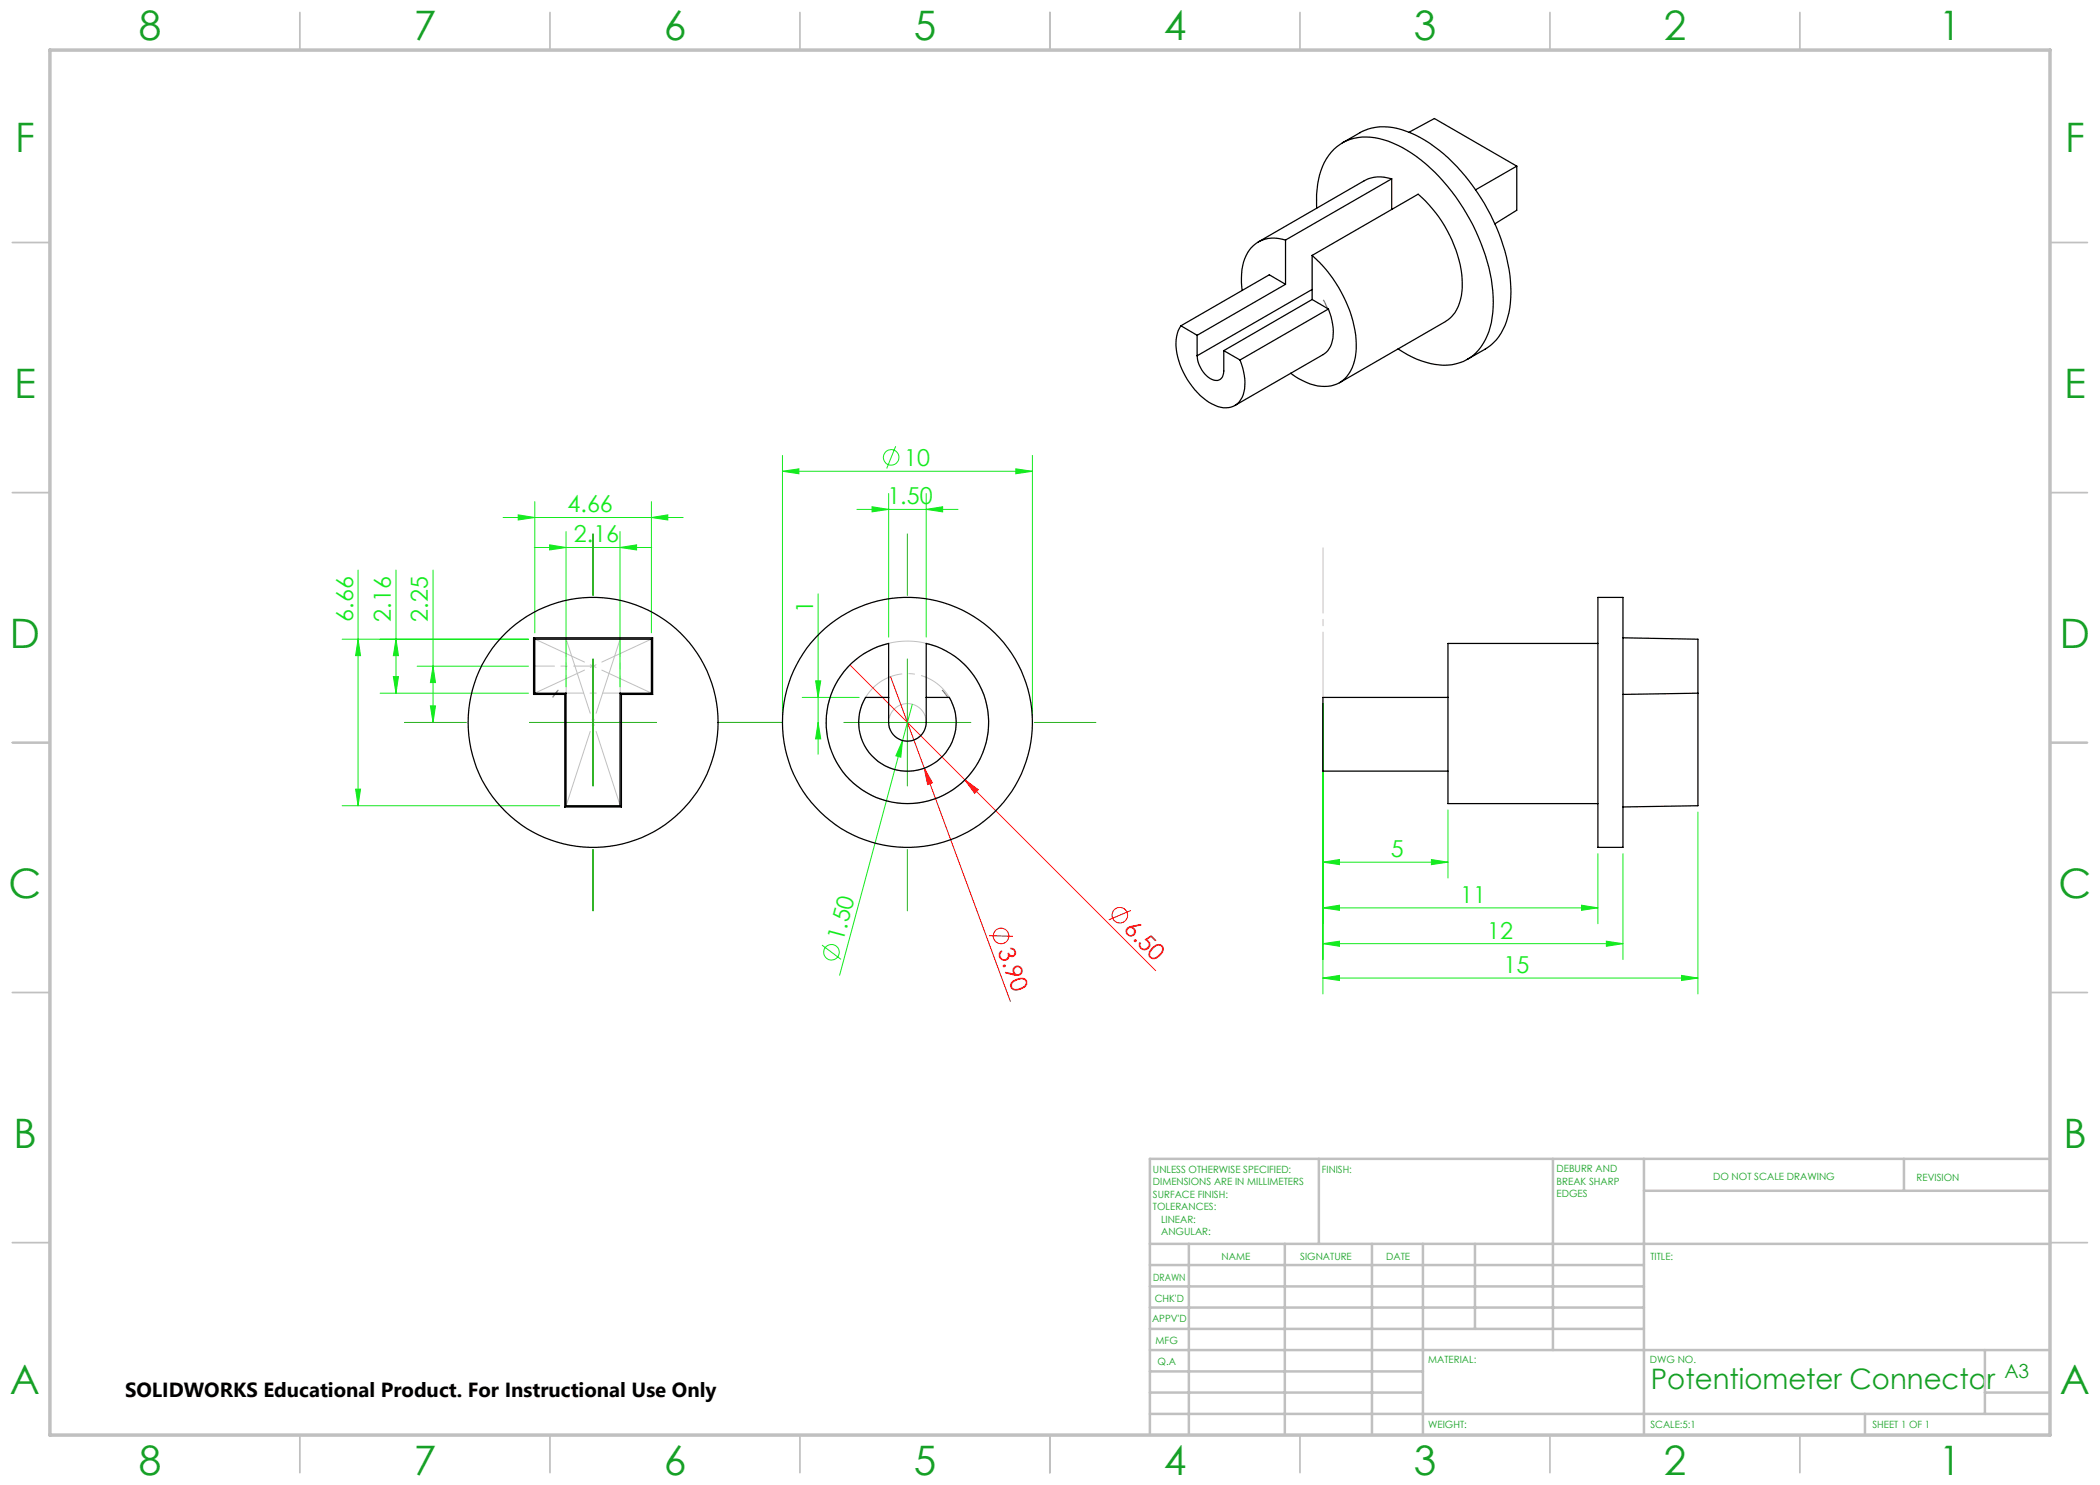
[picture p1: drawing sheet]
<svg xmlns="http://www.w3.org/2000/svg" width="420mm" height="297mm" viewBox="0 0 420 297" stroke-linecap="round" stroke-linejoin="round" font-family="sans-serif">
<g fill="none" stroke="#14eb1f" stroke-width=".2">
<path d="M156.5 94.3l3.3-.5v1zM156.5 91.1v52.1M156.5 94.3h50M177.7 98.7v28.7M179.1 89.2l-1.8 4.5M185.2 98.7v28.7M203.2 93.8l3.3 .5-3.3 .5zM206.5 91.1v52.1M71.6 114v47.1M79.2 114v24.6M86.6 114v30.5M100.6 103.5h36"/>
<path d="M103.6 103l3.4 .5-3.4 .5zM106.9 109.5h23.5M107 100.3v26.3M109.9 109l3.3 .5-3.3 .5zM113.2 106.3v31.1M124 109.5l3.3-.5v1zM124 106.3v31.1M130.3 103.5l3.3-.5v1zM130.3 100.3v26.3M163.6 118.8v32M171.4 101.9h20.2M174.4 101.3l3.3 .6-3.3 .5z"/>
<path d="M185.2 101.9l3.3-.6v1.1zM68.4 127.8h37.3M71.6 127.8l.5 3.3h-1zM76 138.6h29.7M78.7 135.3h1l-.5 3.3zM79.2 127.8l.5 3.3h-1zM83.4 133.2h22.3M86.6 133.2l.5 3.3h-1zM160.4 139.5h11.4M163.1 136.2h1l-.5 3.3zM71.1 157.8h1l-.5 3.3zM86.1 141.2h1l-.5 3.3z"/>
<path d="M163.6 144.5l.5 3.3h-1zM180.5 148.1l-.3 3.3-1-.2zM180.5 148.1l-12.6 46.9M182.5 140.9l-2 7.2M264.6 140.8v58M68.4 161.1h43.5M264.6 172.4l3.3-.5v1zM264.6 172.4h25M286.3 171.9l3.3 .5-3.3 .5zM289.6 162v13.6M319.6 170.7v14M324.6 170.7v21.2"/>
<path d="M339.6 162.4v36.4M164.4 189l3.8 2.9M264.6 181.6l3.3-.6v1.1zM264.6 188.7l3.3-.5v1.1zM264.6 195.6l3.3-.5v1zM264.6 181.6h55M264.6 188.7h60M264.6 195.6h75M316.3 181l3.3 .6-3.3 .5zM321.3 188.2l3.3 .5-3.3 .6zM336.3 195.1l3.3 .5-3.3 .5z"/>
<circle cx="178.2" cy="91.5" r="1.56"/>
<circle cx="166.3" cy="190.5" r="1.56"/>
</g>
<g fill="none" stroke="#f00" stroke-width=".2">
<path d="M170 133l23 23M178.1 135.4l6.8 18.2M184.9 153.6l1.6 3-1 .3zM184.9 153.6l17.2 46.7M193 156l2.7 1.9-.8 .8zM193 156l38.1 38.1M197.8 187.1l4.8 .2M226.2 182.1l-4.4 1.9"/>
<circle cx="200.2" cy="187.2" r="1.55"/>
<circle cx="224" cy="183.1" r="1.56"/>
</g>
<path d="M190.8 141.6a9.8 9.8 0 0 0-16.2-4 9.8 9.8 0 0 0 4.1 16.2 9.8 9.8 0 0 0 12.3-11.3l-.2-.9" fill="none" stroke="#c0c0c0" stroke-width=".2" stroke-dasharray="15.2 1.3 1.3 1.3" stroke-dashoffset="5.6" stroke-linecap="butt"/>
<path d="M185.1 143.4a3.8 3.8 0 0 0-6.3-1.6 3.8 3.8 0 0 0 1.7 6.3 3.8 3.8 0 0 0 4.7-4.5l-.1-.2" fill="none" stroke="#c0c0c0" stroke-width=".2" stroke-dasharray="15.2 1.3 1.3 1.3" stroke-dashoffset="5.4" stroke-linecap="butt"/>
<path d="M197 139.7a16.2 16.2 0 0 0-27.1-6.6 16.2 16.2 0 0 0 7.2 27 16.2 16.2 0 0 0 20.2-19.3l-.3-1.1" fill="none" stroke="#c0c0c0" stroke-width=".2" stroke-dasharray="15.2 1.3 1.3 1.3" stroke-dashoffset="4.2" stroke-linecap="butt"/>
<path d="M264.7 60l.8 1.7M111.7 138l-1.2 1.5M188.4 138l1.1 1.5" fill="none" stroke="#808080" stroke-width=".25"/>
<path d="M107 127.8l23.3 10.8M130.3 127.8l-23.3 10.8" fill="none" stroke="#c0c0c0" stroke-width=".2" stroke-dasharray="15.2 1.3 1.3 1.3" stroke-dashoffset="4.3"/>
<path d="M113.2 161.1l10.8-33.3M124 161.1l-10.8-33.3" fill="none" stroke="#c0c0c0" stroke-width=".2" stroke-dasharray="15.2 1.3 1.3 1.3" stroke-dashoffset="-.4"/>
<path d="M113.2 138.6v-10.8M113.2 138.6h10.8M124 138.6v-10.8" fill="none" stroke="#c0c0c0" stroke-width=".2" stroke-dasharray="15.2 1.3 1.3 1.3" stroke-dashoffset="11.7"/>
<path d="M118.6 133.2h-11.6" fill="none" stroke="#c0c0c0" stroke-width=".2" stroke-dasharray="15.2 1.3 1.3 1.3" stroke-dashoffset="11.3"/>
<path d="M264.6 139.5v-29.9" fill="none" stroke="#c0c0c0" stroke-width=".2" stroke-dasharray="15.2 1.3 1.3 1.3" stroke-dashoffset="2.2"/>
<g fill="none" stroke="#c0c0c0" stroke-width=".35">
<path d="M60 2.5v7.5M110 2.5v7.5M160 2.5v7.5M210 2.5v7.5M260 2.5v7.5M310 2.5v7.5M360 2.5v7.5M2.5 48.5h7.5M410 48.5h7.5M2.5 98.5h7.5M410 98.5h7.5M2.5 148.5h7.5"/>
<path d="M410 148.5h7.5M2.5 198.5h7.5M410 198.5h7.5M2.5 248.5h7.5M410 248.5h7.5M60 287v7.5M110 287v7.5M160 287v7.5M210 287v7.5M260 287v7.5M310 287v7.5M360 287v7.5"/>
</g>
<g fill="none" stroke="#c0c0c0" stroke-width=".5">
<path d="M263.8 231.8v17M310.6 231.8v38.2M328.8 231.8v55.2M328.8 238.2h81.2M380.8 231.8v6.4M410 231.8h-180v55.2M230 248.8h180M230 257.3h98.8M230 253h98.8M237.8 248.8v38.2M257 248.8v38.2M274.4 248.8v38.2"/>
<path d="M284.6 248.8v38.2M295 248.8v17M230 265.8h98.8M230 261.5h98.8M230 278.5h54.6M230 274.3h54.6M230 270h180M397 278.5h13M397 270v12.8M230 282.8h180M373 282.8v4.2"/>
</g>
<path d="M10 10h400v277h-400z" fill="none" stroke="#c0c0c0" stroke-width=".7"/>
<path d="M118.6 106.8v12.3M181.5 106.8v12.3M118.6 131.8v25.4M181.5 131.8v25.4M80.9 144.5h12.3M105.9 144.5h25.4M143.8 144.5h12.5M168.8 144.5h25.4M206.9 144.5h12.3M118.6 169.9v12.3M181.5 169.9v12.3" fill="none" stroke="#32bd0f" stroke-width=".2"/>
<g fill="#f00">
<path d="M184.9 153.6l1.6 3-1 .3z"/>
<path d="M193 156l2.7 1.9-.8 .8z"/>
</g>
<g fill="#14eb1f">
<path d="M180.5 148.1l-.3 3.3-1-.2z"/>
<path d="M264.6 172.4l3.3-.5v1zM286.3 171.9l3.3 .5-3.3 .5zM264.6 181.6l3.3-.6v1.1zM316.3 181l3.3 .6-3.3 .5zM264.6 188.7l3.3-.5v1.1zM321.3 188.2l3.3 .5-3.3 .6zM264.6 195.6l3.3-.5v1zM336.3 195.1l3.3 .5-3.3 .5z"/>
<path d="M86.6 133.2l.5 3.3h-1zM86.1 141.2h1l-.5 3.3z"/>
<path d="M156.5 94.3l3.3-.5v1zM203.2 93.8l3.3 .5-3.3 .5zM174.4 101.3l3.3 .6-3.3 .5zM185.2 101.9l3.3-.6v1.1zM109.9 109l3.3 .5-3.3 .5zM124 109.5l3.3-.5v1z"/>
<path d="M130.3 103.5l3.3-.5v1zM103.6 103l3.4 .5-3.4 .5z"/>
<path d="M163.1 136.2h1l-.5 3.3zM163.6 144.5l.5 3.3h-1zM71.6 127.8l.5 3.3h-1zM71.1 157.8h1l-.5 3.3zM79.2 127.8l.5 3.3h-1zM78.7 135.3h1l-.5 3.3z"/>
</g>
<g fill="none" stroke="#000" stroke-width=".25">
<path d="M268.5 28.6l3.5-2.1a10.5 10.5 0 0 1 9.2-.3 30.8 30.8 0 0 1 14.2 12.2 37.4 37.4 0 0 1 6.8 20 13.8 13.8 0 0 1-3.5 10.1l-1.7 1.3-3.5 2.1M278.3 35.8a6.8 6.8 0 0 0-5.5 .4l-21.2 12.2M278.3 35.8l-21.2 12.2M278.3 35.8v6.1M281.8 26.5l5.1-2.8 16.5 9.5M303.4 33.2l-8.3 4.8M303.4 33.2v8.8l-4.4 2.8M257.1 48a6.3 6.3 0 0 0-8.6 5.2l-.2 2.4 .1 2.5M257.1 56.9l-3.2-1.9-17.7 10.2M257.1 56.9l-17.7 10.2M257.1 48v8.9M262.4 51.1l21.2-12.3a25.7 25.7 0 0 1 8.9 17.9 8.3 8.3 0 0 1-3.4 7.6l-21.2 12.2"/>
<path d="M262.4 51.1a26.1 26.1 0 0 1 8.9 17.8 8.3 8.3 0 0 1-3.3 7.6 7.7 7.7 0 0 1-7.5-.4l-2.4-1.5M262.4 59.9l3.3 1.9M262.4 59.9l-17.6 10.2M262.4 51.1v8.8M262.4 57.9l-23 13.3M263.3 41.6a16.4 16.4 0 0 1 2.4-10.5 9.2 9.2 0 0 1 10.2-3.4 25.9 25.9 0 0 1 12.8 8.6 40.4 40.4 0 0 1 9.9 21.9 16.3 16.3 0 0 1-2.4 11.2 9.3 9.3 0 0 1-10.1 3.3l-2.8-.9-1.9-.9-1.8-1.1M236.2 65.2a8.7 8.7 0 0 0-.2 7.8 14.3 14.3 0 0 0 7.6 8.3 3.8 3.8 0 0 0 5.3-3.5 12 12 0 0 0-.9-5.8M236.2 65.2l3.2 1.9M239.4 67.1v4.1M244.8 70.1v4.1a1.61 1.61 0 0 1-1.9 1.9 5.5 5.5 0 0 1-3.5-4.9M244.8 70.1l3.2 1.9M265.7 61.8a9.9 9.9 0 0 1 .4 7.5l-.6 .9-.8 .7-17.7 10.2"/>
<path d="M265.7 61.8l-17.7 10.2M319.6 119.5h5v50h-5zM106.7 138.9h6.3M106.7 127.6v11.3M106.7 127.6l.3 .2M106.7 127.6h23.8M107 138.6h6.2M107 138.6l-.3 .3M107 127.8v10.8M107 127.8h23.3M113 138.9v22.5M113.2 138.6l-.2 .3"/>
<path d="M113.2 138.6v22.5M124 138.6l.3 .3M124 138.6h6.3M124 138.6v22.5M124.3 138.9h6.2M124.3 138.9v22.5M130.3 138.6l.2 .3M130.3 127.8v10.8M130.5 127.6l-.2 .2M130.5 127.6v11.3M170.3 132.7a16.6 16.6 0 0 1 7.4-4v15.8a3.8 3.8 0 0 0 3.8 3.7 3.8 3.8 0 0 0 3.7-3.7v-15.8a16.2 16.2 0 0 1 11 22.5 16.2 16.2 0 0 1-24.2 6.5 16.2 16.2 0 0 1-1.7-25zM177.7 139.5h-4.6a9.8 9.8 0 0 0 8.4 14.7 9.8 9.8 0 0 0 8.4-14.7h-4.7"/>
<path d="M289.6 139.5h-25v14.7h25M319.6 128.7h-30v32h30M324.6 127.6l15 .2v33.3l-15 .3M339.6 138.6l-15 .3M113 161.4h11.3M113.2 161.1h10.8M113.2 161.1l-.2 .3M124 161.1l.3 .3"/>
<circle cx="118.6" cy="144.5" r="25"/>
<circle cx="181.5" cy="144.5" r="25"/>
</g>
<g font-size="8.1" fill="#16a027">
<text x="27.8" y="8">8</text>
<text x="82.8" y="8">7</text>
<text x="132.8" y="8">6</text>
<text x="182.8" y="8">5</text>
<text x="232.8" y="8">4</text>
<text x="282.8" y="8">3</text>
<text x="332.8" y="8">2</text>
<text x="387.8" y="8">1</text>
<text x="3" y="30.4">F</text>
<text x="413" y="30.4">F</text>
<text x="2.8" y="79.6">E</text>
<text x="412.8" y="79.6">E</text>
<text x="2" y="129.6">D</text>
<text x="412" y="129.6">D</text>
<text x="1.7" y="179.6">C</text>
<text x="411.7" y="179.6">C</text>
<text x="2.7" y="229.6">B</text>
<text x="412.7" y="229.6">B</text>
<text x="2" y="278.9">A</text>
<text x="412" y="278.9">A</text>
<text x="27.8" y="295">8</text>
<text x="82.8" y="295">7</text>
<text x="132.8" y="295">6</text>
<text x="182.8" y="295">5</text>
<text x="232.8" y="295">4</text>
<text x="282.8" y="295">3</text>
<text x="332.8" y="295">2</text>
<text x="387.8" y="295">1</text>
</g>
<text font-size="5.6" fill="#16a027" x="330.2" y="277.9">Potentiometer Connector</text>
<g font-size="4.7" fill="#14eb1f">
<text x="180.8" y="93.2">10</text>
<text x="177.5" y="100.8">1.50</text>
<text x="113.5" y="102.5">4.66</text>
<text x="114.8" y="108.5">2.16</text>
<text x="70.6" y="124.4" transform="rotate(-90 70.6 124.4)">6.66</text>
<text x="78.2" y="124.4" transform="rotate(-90 78.2 124.4)">2.16</text>
<text x="85.6" y="124.4" transform="rotate(-90 85.6 124.4)">2.25</text>
<text x="162.6" y="122.6" transform="rotate(-90 162.6 122.6)">1</text>
<text x="278.2" y="171.4">5</text>
<text x="292" y="180.5">11</text>
<text x="168.6" y="188.4" transform="rotate(-75 168.6 188.4)">1.50</text>
<text x="297.4" y="187.7">12</text>
<text x="300.7" y="194.6">15</text>
</g>
<g font-size="4.7" fill="#f00">
<text x="199.5" y="190.2" transform="rotate(70 199.5 190.2)">3.90</text>
<text x="224.6" y="186.1" transform="rotate(45 224.6 186.1)">6.50</text>
</g>
<text font-size="4.1" x="25" y="279.3">SOLIDWORKS Educational Product. For Instructional Use Only</text>
<text font-size="3.9" fill="#16a027" x="400.9" y="275.5">A3</text>
<g font-size="2" fill="#16a027">
<text x="230.6" y="234.6">UNLESS OTHERWISE SPECIFIED:</text>
<text x="230.6" y="237.1">DIMENSIONS ARE IN MILLIMETERS</text>
<text x="230.6" y="239.6">SURFACE FINISH:</text>
<text x="264.4" y="234.6">FINISH:</text>
<text x="311.3" y="234.5">DEBURR AND</text>
<text x="311.3" y="237">BREAK SHARP</text>
<text x="311.3" y="239.5">EDGES</text>
<text x="342.6" y="236">DO NOT SCALE DRAWING</text>
<text x="383.3" y="236.2">REVISION</text>
<text x="230.6" y="242.1">TOLERANCES:</text>
<text x="232.2" y="244.6">LINEAR:</text>
<text x="232.2" y="247.1">ANGULAR:</text>
<text x="244.3" y="252">NAME</text>
<text x="260" y="251.9">SIGNATURE</text>
<text x="277.2" y="251.9">DATE</text>
<text x="330.1" y="251.9">TITLE:</text>
<text x="230.6" y="256.1">DRAWN</text>
<text x="230.9" y="260.3">CHK'D</text>
<text x="230.4" y="264.4">APPV'D</text>
<text x="231.1" y="268.8">MFG</text>
<text x="231.5" y="273">Q.A</text>
<text x="285.6" y="272.5">MATERIAL:</text>
<text x="330" y="272.5">DWG NO.</text>
<text x="285.6" y="285.5">WEIGHT:</text>
<text x="330.1" y="285.6">SCALE:5:1</text>
<text x="374.5" y="285.6">SHEET 1 OF 1</text>
</g>
</svg>
